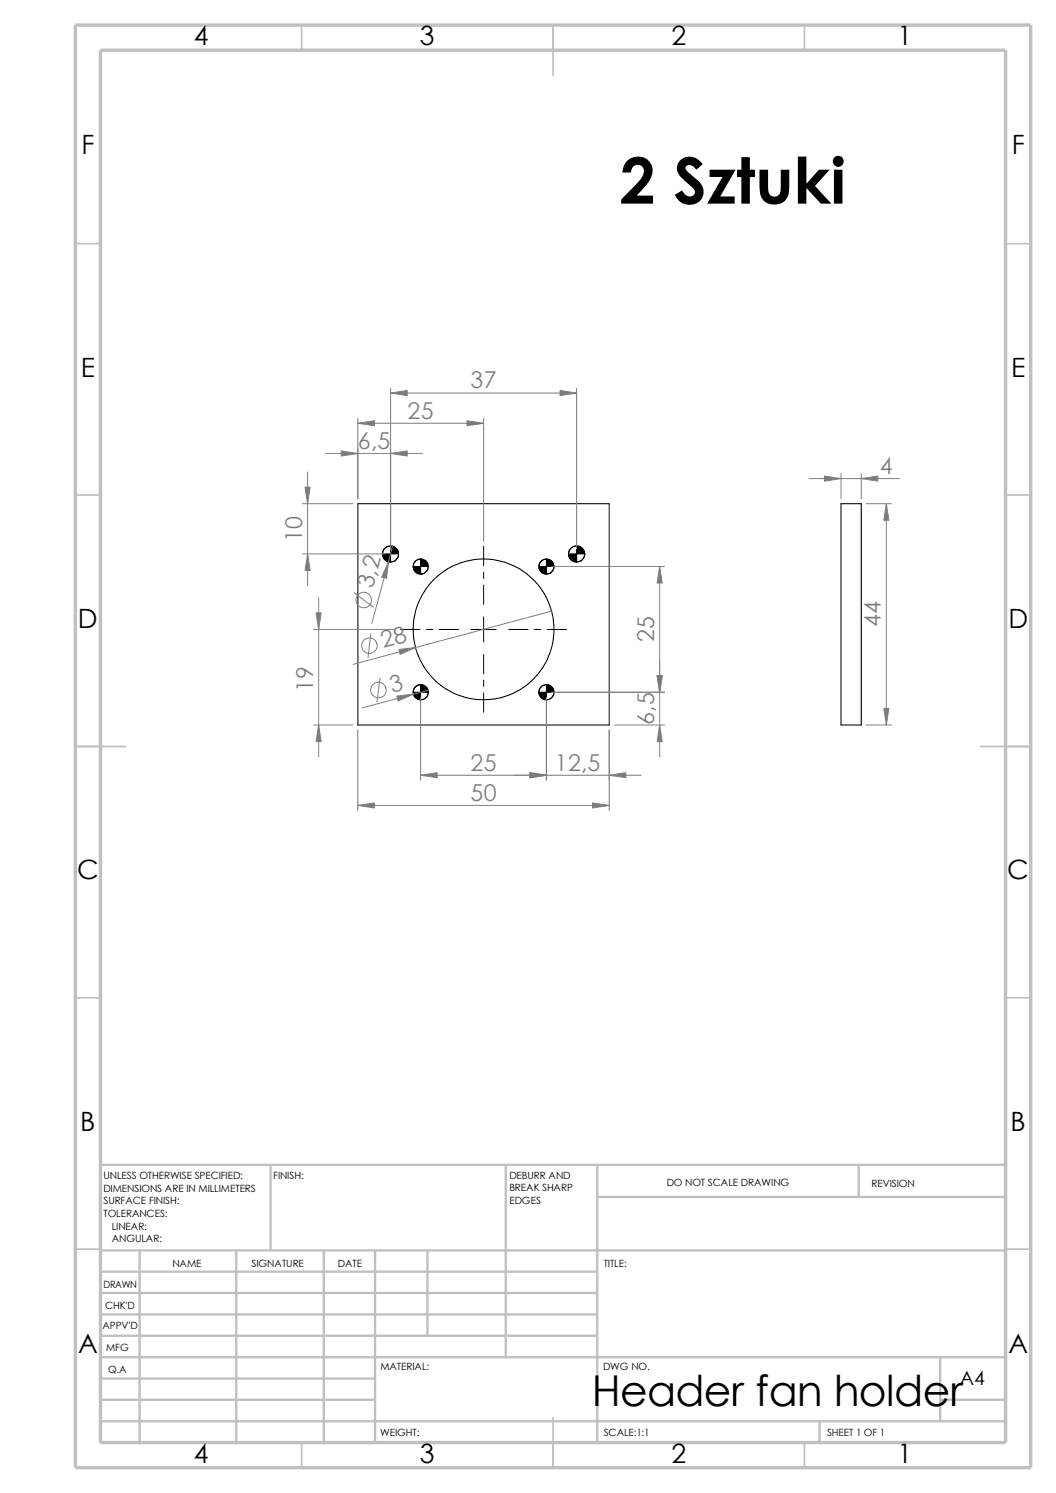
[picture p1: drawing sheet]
<svg xmlns="http://www.w3.org/2000/svg" width="210mm" height="297mm" viewBox="0 0 210 297" stroke-linecap="round" stroke-linejoin="round" font-family="sans-serif">
<g fill="none" stroke="#c0c0c0" stroke-width=".34">
<path d="M60 5v5M110 5v10M160 5v5M15 48.5h5M200 48.5h5M15 98.5h5M200 98.5h5M15 148.5h10M195 148.5h10M15 198.5h5M200 198.5h5M15 248.5h5"/>
<path d="M200 248.5h5M60 287v5M110 282v10M160 287v5"/>
</g>
<g fill="none" stroke="#c0c0c0" stroke-width=".47">
<path d="M53.8 231.7v17.1M100.6 231.7v38.3M118.8 231.7v55.3M118.8 238.1h81.2M170.8 231.7v6.4M200 231.7h-180v55.3M20 248.8h180M20 257.2h98.8M20 253h98.8M27.8 248.8v38.2M47 248.8v38.2M64.4 248.8v38.2"/>
<path d="M74.6 248.8v38.2M85 248.8v16.9M20 265.7h98.8M20 261.5h98.8M20 278.5h54.6M20 274.2h54.6M20 270h180M187 278.5h13M187 270v12.7M20 282.7h180M163 282.7v4.3"/>
</g>
<path d="M15 5h190v287h-190zM20 10h180v277h-180z" fill="none" stroke="#c0c0c0" stroke-width=".68" stroke-linecap="butt"/>
<g fill="none" stroke="#000" stroke-width=".21">
<path d="M71.2 100.2h50v44h-50zM167.3 100.2h4v44h-4z"/>
<circle cx="77.7" cy="110.2" r="1.59"/>
<circle cx="83.7" cy="112.7" r="1.49"/>
<circle cx="108.7" cy="112.7" r="1.49"/>
<circle cx="114.7" cy="110.2" r="1.61"/>
<circle cx="83.7" cy="137.7" r="1.51"/>
<circle cx="96.2" cy="125.2" r="14"/>
<circle cx="108.6" cy="137.7" r="1.51"/>
</g>
<g fill="none" stroke="#000" stroke-width=".2">
<path d="M77.7 108.6a1.59 1.59 0 0 0-1.6 1.6M79.2 110.2a1.59 1.59 0 0 1-1.5 1.6M83.7 111.2a1.45 1.45 0 0 0-1.5 1.5M85.2 112.7a1.6 1.6 0 0 1-1.5 1.5M96.2 108.7v3.9M96.2 113.8v1.3M96.2 116.4v3.8M108.7 111.2a1.45 1.45 0 0 0-1.5 1.5M110.2 112.7a1.52 1.52 0 0 1-1.5 1.5M114.7 108.6a1.59 1.59 0 0 0-1.6 1.6M116.3 110.2a1.66 1.66 0 0 1-1.6 1.6M79.7 125.2h3.8"/>
<path d="M83.7 136.2a1.45 1.45 0 0 0-1.5 1.5M84.8 125.2h1.3M85.2 137.7a1.52 1.52 0 0 1-1.5 1.5M87.3 125.2h3.9M93.7 125.2h5M96.2 122.7v5M96.2 130.2v3.8M96.2 135.3v1.3M96.2 137.8v3.9M101.2 125.2h3.8M106.3 125.2h1.3M108.7 136.2a1.45 1.45 0 0 0-1.5 1.5"/>
<path d="M108.8 125.2h3.9M110.2 137.7a1.45 1.45 0 0 1-1.5 1.5"/>
</g>
<g fill="#000" stroke="#000" stroke-width=".2">
<path d="M76.1 110.2h1.6v1.6a1.59 1.59 0 0 1-1.6-1.6z" fill-rule="evenodd"/>
<path d="M77.7 108.6a1.59 1.59 0 0 1 1.5 1.6h-1.5z" fill-rule="evenodd"/>
<path d="M82.2 112.7h1.5v1.5a1.52 1.52 0 0 1-1.5-1.5z" fill-rule="evenodd"/>
<path d="M83.7 111.2a1.52 1.52 0 0 1 1.5 1.5h-1.5z" fill-rule="evenodd"/>
<path d="M107.2 112.7h1.5v1.5a1.52 1.52 0 0 1-1.5-1.5z" fill-rule="evenodd"/>
<path d="M108.7 111.2a1.45 1.45 0 0 1 1.5 1.5h-1.5z" fill-rule="evenodd"/>
<path d="M113.1 110.2h1.6v1.6a1.59 1.59 0 0 1-1.6-1.6z" fill-rule="evenodd"/>
<path d="M114.7 108.6a1.67 1.67 0 0 1 1.6 1.6h-1.6z" fill-rule="evenodd"/>
<path d="M82.2 137.7h1.5v1.5a1.45 1.45 0 0 1-1.5-1.5z" fill-rule="evenodd"/>
<path d="M83.7 136.2a1.52 1.52 0 0 1 1.5 1.5h-1.5z" fill-rule="evenodd"/>
<path d="M107.2 137.7h1.5v1.5a1.45 1.45 0 0 1-1.5-1.5z" fill-rule="evenodd"/>
<path d="M108.7 136.2a1.45 1.45 0 0 1 1.5 1.5h-1.5z" fill-rule="evenodd"/>
</g>
<g fill="none" stroke="#808080" stroke-width=".2">
<path d="M77.7 77.2v32M77.7 78.2h37M114.7 77.2v32M61.2 93.9v22.6M64.8 90.2h19.2M71.2 83.2v16M71.2 84.2h25M96.2 83.2v24.5M160.9 95.2h18M167.3 94.2v5M171.3 94.2v5M60.2 100.2h10"/>
<path d="M60.2 110.2h16.5M63.4 118.9v31.7M70.4 117.9l3.9 2.9M78.1 108.7l-4.1 15.3M109.7 112.7h22.5M131.2 112.7v37.9M172.3 100.2h5M176.3 100.2v44M62.4 125.2h16.3M73.7 126.1l-.5 4.7M75.6 134.9l-.6 4.8M83.7 138.7v16.5"/>
<path d="M85.1 137.3l-13.1 3.5M108.7 138.7v16.5M109.7 137.7h22.5M109.7 121.6l-39.5 10.6M62.4 144.2h7.8M71.2 145.2v16M83.7 154.2h43.8M121.2 145.2v16M122.2 144.2h10M172.3 144.2h5M71.2 160.2h50"/>
<circle cx="72.3" cy="119.4" r="1.57"/>
<circle cx="73.5" cy="128.4" r="1.57"/>
<circle cx="75.3" cy="137.3" r="1.55"/>
</g>
<g fill="#808080" stroke="#808080" stroke-width=".2">
<path d="M130.7 134.4h1l-.5 3.3z"/>
<path d="M131.2 112.7l.5 3.3h-1z"/>
<path d="M79.3 129.2l3.3-.4-3 1.4z"/>
<path d="M117.9 159.7l3.3 .5-3.3 .5z"/>
<path d="M78.9 138.5l3.3-.4-3 1.3z"/>
<path d="M71.2 160.2l3.3-.5v1z"/>
<path d="M105.4 153.7l3.3 .5-3.3 .5z"/>
<path d="M83.7 154.2l3.3-.5v1z"/>
<path d="M61.2 110.2l.5 3.3h-1z"/>
<path d="M60.7 96.9h1l-.5 3.3z"/>
<path d="M131.2 144.2l.5 3.3h-1z"/>
<path d="M121.2 154.2l3.3-.5v1z"/>
<path d="M71.2 84.2l3.3-.5v1z"/>
<path d="M92.9 83.7l3.3 .5-3.3 .5z"/>
<path d="M62.9 121.9h1l-.5 3.3z"/>
<path d="M77.3 111.8l-.4 3.3-1-.3z"/>
<path d="M63.4 144.2l.5 3.3h-1z"/>
<path d="M67.9 89.7l3.3 .5-3.3 .5z"/>
<path d="M77.7 90.2l3.3-.5v1z"/>
<path d="M77.7 78.2l3.3-.5v1z"/>
<path d="M111.4 77.7l3.3 .5-3.3 .5z"/>
<path d="M175.8 140.9h1l-.5 3.3z"/>
<path d="M176.3 100.2l.5 3.3h-1z"/>
<path d="M164 94.7l3.3 .5-3.3 .5z"/>
<path d="M171.3 95.2l3.3-.5v1z"/>
</g>
<text font-size="12.7" x="123.3" y="40.5">2 Sztuki</text>
<text font-size="8.5" x="117.7" y="279.7">Header fan holder</text>
<g font-size="5.3">
<text x="38.5" y="9">4</text>
<text x="83.5" y="9">3</text>
<text x="133.5" y="9">2</text>
<text x="178.5" y="9">1</text>
<text x="16.2" y="30.7">F</text>
<text x="201.2" y="30.7">F</text>
<text x="16" y="75">E</text>
<text x="201.1" y="75">E</text>
<text x="15.5" y="125">D</text>
<text x="200.6" y="125">D</text>
<text x="15.3" y="175">C</text>
<text x="200.3" y="175">C</text>
<text x="16" y="225">B</text>
<text x="201" y="225">B</text>
<text x="15.5" y="269.2">A</text>
<text x="200.5" y="269.2">A</text>
<text x="38.5" y="291">4</text>
<text x="83.5" y="291">3</text>
<text x="133.5" y="291">2</text>
<text x="178.5" y="291">1</text>
</g>
<g font-size="4.6" fill="#808080">
<text x="93.6" y="77.3">37</text>
<text x="81.1" y="83.3">25</text>
<text x="71.2" y="89.3">6,5</text>
<text x="175" y="94.3">4</text>
<text x="60.1" y="107.8" transform="rotate(-90 60.1 107.8)">10</text>
<text x="74.1" y="117.3" transform="rotate(-75 74.1 117.3)">3,2</text>
<text x="175.2" y="124.8" transform="rotate(-90 175.2 124.8)">44</text>
<text x="76.2" y="128.9" transform="rotate(-15 76.2 128.9)">28</text>
<text x="130.1" y="127.8" transform="rotate(-90 130.1 127.8)">25</text>
<text x="62.3" y="137.7" transform="rotate(-90 62.3 137.7)">19</text>
<text x="78" y="137.8" transform="rotate(-15 78 137.8)">3</text>
<text x="130.1" y="144.2" transform="rotate(-90 130.1 144.2)">6,5</text>
<text x="93.6" y="153.3">25</text>
<text x="110.4" y="153.3">12,5</text>
<text x="93.6" y="159.3">50</text>
</g>
<text font-size="3.9" x="190.9" y="275.5">A4</text>
<g font-size="2">
<text x="20.6" y="234.6">UNLESS OTHERWISE SPECIFIED:</text>
<text x="20.6" y="237.1">DIMENSIONS ARE IN MILLIMETERS</text>
<text x="20.6" y="239.6">SURFACE FINISH:</text>
<text x="54.4" y="234.6">FINISH:</text>
<text x="101.3" y="239.5">EDGES</text>
<text x="101.3" y="234.5">DEBURR AND</text>
<text x="101.3" y="237">BREAK SHARP</text>
<text x="132.6" y="236">DO NOT SCALE DRAWING</text>
<text x="173.3" y="236.2">REVISION</text>
<text x="20.6" y="242.1">TOLERANCES:</text>
<text x="22.2" y="244.6">LINEAR:</text>
<text x="22.2" y="247.1">ANGULAR:</text>
<text x="50" y="252">SIGNATURE</text>
<text x="67.2" y="252">DATE</text>
<text x="120.1" y="252">TITLE:</text>
<text x="20.6" y="256.2">DRAWN</text>
<text x="34.3" y="252.1">NAME</text>
<text x="20.9" y="260.4">CHK'D</text>
<text x="20.4" y="264.5">APPV'D</text>
<text x="21.1" y="268.8">MFG</text>
<text x="21.5" y="273.1">Q.A</text>
<text x="75.6" y="272.5">MATERIAL:</text>
<text x="119.9" y="272.5">DWG NO.</text>
<text x="75.6" y="285.6">WEIGHT:</text>
<text x="120.1" y="285.6">SCALE:1:1</text>
<text x="164.5" y="285.6">SHEET 1 OF 1</text>
</g>
</svg>
